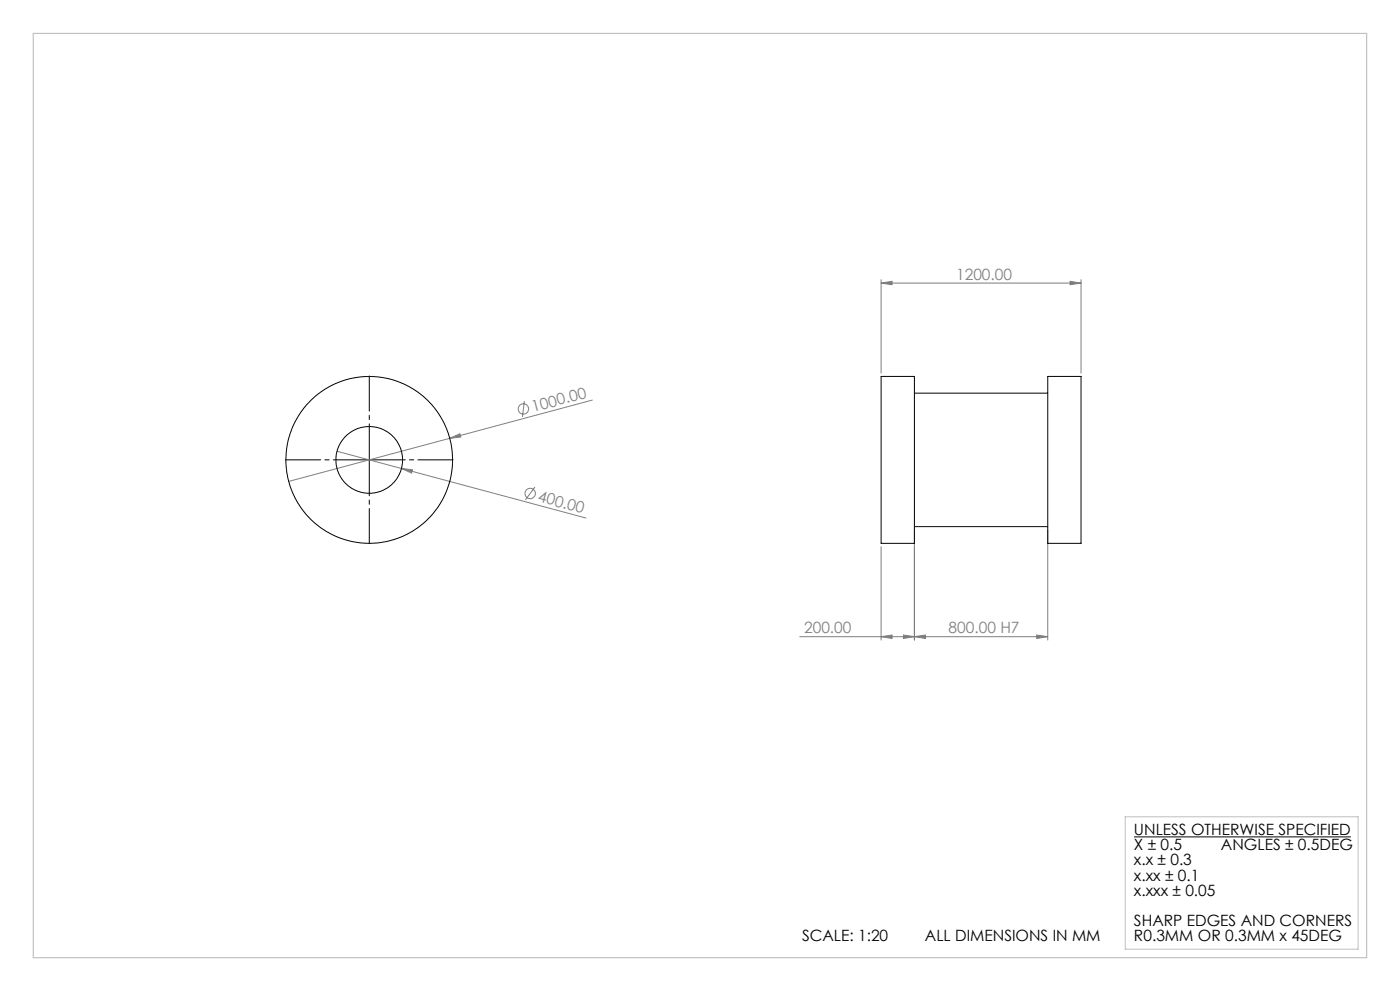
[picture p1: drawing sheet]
<svg xmlns="http://www.w3.org/2000/svg" width="420mm" height="297mm" viewBox="0 0 420 297" stroke-linecap="round" stroke-linejoin="round" font-family="sans-serif">
<g fill="none" stroke="#808080" stroke-width=".3">
<path d="M264.3 84.8l3.3-.5v1zM264.3 83.8v28M264.3 84.8h60M321 84.3l3.3 .5-3.3 .5zM324.3 83.8v28M177.7 119.9l-91.1 24.4M101.1 135.3l19.3 5.1M134.9 131.4l3.1-1.4 .3 1zM157.3 120.2l-.6 4.8M120.4 140.4l3.4 .4-.3 1zM120.4 140.4l55.4 14.9M160.5 146l-2.9 3.8"/>
<path d="M274.3 158.8v33M314.3 158.8v33M264.3 163.8v28M264.3 190.8l3.3-.5v1zM271 190.3l3.3 .5-3.3 .5zM274.3 190.8l3.3-.5v1zM311 190.3l3.3 .5-3.3 .5zM314.3 190.8h-74.4"/>
<circle cx="157" cy="122.6" r="1.56"/>
<circle cx="159" cy="147.9" r="1.56"/>
</g>
<path d="M110.6 137.8h.3M110.8 137.7v.3M340.2 250.8h65.1" fill="none" stroke="#000" stroke-width=".3"/>
<path d="M110.5 137.8h-24.8M110.8 137.6v-24.9M110.8 138.1v24.8M111 137.8h24.9" fill="none" stroke="#000" stroke-width=".3" stroke-dasharray="15.2 1.3 1.3 1.3" stroke-dashoffset="4.7"/>
<path d="M337.6 244.8h69.8v39.7h-69.8z" fill="none" stroke="#c0c0c0" stroke-width=".3"/>
<path d="M10 10h400v277h-400z" fill="none" stroke="#c0c0c0" stroke-width=".35"/>
<g fill="#808080">
<path d="M134.9 131.4l3.1-1.4 .3 1z"/>
<path d="M120.4 140.4l3.4 .4-.3 1z"/>
<path d="M264.3 190.8l3.3-.5v1zM271 190.3l3.3 .5-3.3 .5zM264.3 84.8l3.3-.5v1zM321 84.3l3.3 .5-3.3 .5z"/>
<path d="M274.3 190.8l3.3-.5v1zM311 190.3l3.3 .5-3.3 .5z"/>
</g>
<g fill="none" stroke="#000" stroke-width=".3">
<path d="M264.3 112.8h10v50h-10zM274.3 117.8h40M314.3 112.8h10v50h-10zM274.3 157.8h40"/>
<circle cx="110.8" cy="137.8" r="10"/>
<circle cx="110.8" cy="137.8" r="25"/>
</g>
<g font-size="4.7" fill="#808080">
<text x="286.8" y="83.8">1200.00</text>
<text x="160" y="123.5" transform="rotate(-15 160 123.5)">1000.00</text>
<text x="161.1" y="150.2" transform="rotate(15 161.1 150.2)">400.00</text>
<text x="241.2" y="189.8">200.00</text>
<text x="284.6" y="189.8">800.00 H7</text>
</g>
<g font-size="4.7">
<text x="340.2" y="250.3">UNLESS OTHERWISE SPECIFIED</text>
<text x="340.2" y="254.8">X ± 0.5</text>
<text x="366.3" y="254.8">ANGLES ± 0.5DEG</text>
<text x="340.2" y="259.4">x.x ± 0.3</text>
<text x="340.2" y="263.9">x.xx ± 0.1</text>
<text x="340.2" y="268.4">x.xxx ± 0.05</text>
<text x="240.6" y="282">SCALE: 1:20</text>
<text x="277.5" y="282">ALL DIMENSIONS IN MM</text>
<text x="340.2" y="277.5">SHARP EDGES AND CORNERS</text>
<text x="340.2" y="282">R0.3MM OR 0.3MM x 45DEG</text>
</g>
</svg>
